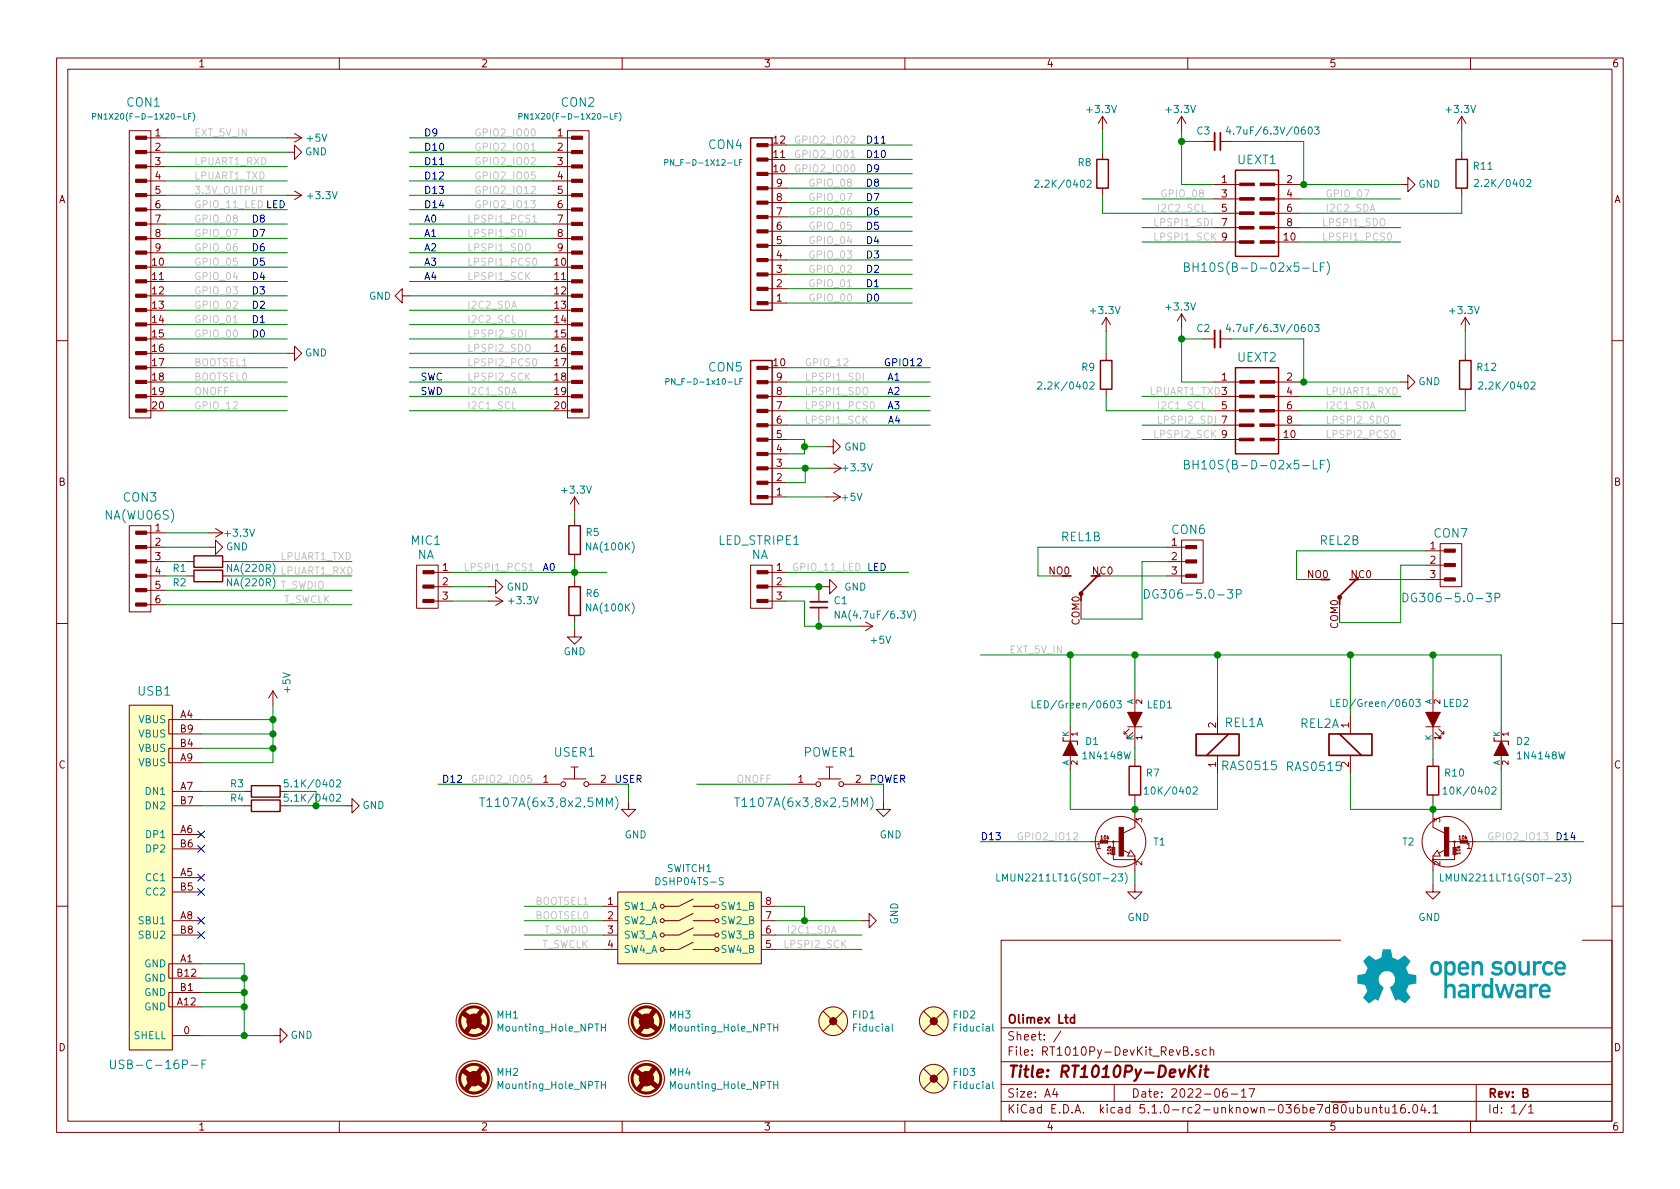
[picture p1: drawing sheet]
EESchema Schematic File Version 4
LIBS:RT1010Py-DevKit_RevB-cache
EELAYER 29 0
EELAYER END
$Descr A4 11693 8268
encoding utf-8
Sheet 1 1
Title "RT1010Py-DevKit"
Date "2022-06-17"
Rev "B"
Comp "Olimex Ltd"
Comment1 ""
Comment2 ""
Comment3 ""
Comment4 ""
$EndDescr
$Comp
L RT1010Py-DevKit_RevB:BH10S UEXT1
U 1 1
P 8750 1475
F 0 "UEXT1" H 8750 1850 60  0000 C CNN
F 1 "BH10S(B-D-02x5-LF)" H 8750 1100 60  0000 C CNN
F 2 "OLIMEX_Connectors-FP:GBH-254-SMT-10" H 8742 1428 60  0001 C CNN
F 3 "" H 8742 1428 60  0000 C CNN
	1    8750 1475
	1    0    0    -1  
$EndComp
Wire Wire Line
	8450 1375 7950 1375
Wire Wire Line
	9050 1375 9750 1375
Wire Wire Line
	8450 1575 7950 1575
Wire Wire Line
	9050 1575 9750 1575
Wire Wire Line
	9750 1675 9050 1675
Wire Wire Line
	8450 1675 7950 1675
Wire Wire Line
	9050 1275 9075 1275
$Comp
L RT1010Py-DevKit_RevB:GND #PWR010
U 1 1
P 9750 1275
F 0 "#PWR010" H 9750 1025 50  0001 C CNN
F 1 "GND" V 9750 1075 50  0000 C CNN
F 2 "" H 9750 1275 60  0000 C CNN
F 3 "" H 9750 1275 60  0000 C CNN
	1    9750 1275
	0    -1   -1   0   
$EndComp
Wire Wire Line
	8450 1275 8225 1275
Wire Wire Line
	8225 1275 8225 975 
$Comp
L RT1010Py-DevKit_RevB:C C3
U 1 1
P 8475 975
F 0 "C3" V 8400 825 50  0000 L CNN
F 1 "4.7uF/6.3V/0603" V 8400 1025 50  0000 L CNN
F 2 "OLIMEX_RLC-FP:C_0603_5MIL_DWS" H 8475 975 60  0001 C CNN
F 3 "" H 8475 975 60  0000 C CNN
	1    8475 975 
	0    1    1    0   
$EndComp
Wire Wire Line
	8375 975  8225 975 
Connection ~ 8225 975 
Wire Wire Line
	8225 975  8225 900 
Wire Wire Line
	8575 975  9075 975 
Wire Wire Line
	9075 975  9075 1275
Connection ~ 9075 1275
Wire Wire Line
	9075 1275 9750 1275
$Comp
L RT1010Py-DevKit_RevB:T1107A(6x3,8x2,5MM) POWER1
U 1 1
P 5775 5450
F 0 "POWER1" H 5775 5675 60  0000 C CNN
F 1 "T1107A(6x3,8x2,5MM)" H 5600 5325 60  0000 C CNN
F 2 "OLIMEX_Buttons-FP:YTS-A016-X" H 5774 5488 60  0001 C CNN
F 3 "" H 5774 5488 60  0000 C CNN
	1    5775 5450
	1    0    0    -1  
$EndComp
Wire Wire Line
	6075 5450 6150 5450
Wire Wire Line
	6150 5450 6150 5575
$Comp
L RT1010Py-DevKit_RevB:GND #PWR017
U 1 1
P 6150 5575
F 0 "#PWR017" H 6150 5325 50  0001 C CNN
F 1 "GND" H 6200 5350 50  0000 C CNN
F 2 "" H 6150 5575 60  0000 C CNN
F 3 "" H 6150 5575 60  0000 C CNN
	1    6150 5575
	1    0    0    -1  
$EndComp
Wire Wire Line
	5400 6600 6000 6600
Wire Wire Line
	5400 6500 6000 6500
$Comp
L RT1010Py-DevKit_RevB:BH10S UEXT2
U 1 1
P 8750 2850
F 0 "UEXT2" H 8750 3225 60  0000 C CNN
F 1 "BH10S(B-D-02x5-LF)" H 8750 2475 60  0000 C CNN
F 2 "OLIMEX_Connectors-FP:GBH-254-SMT-10" H 8742 2803 60  0001 C CNN
F 3 "" H 8742 2803 60  0000 C CNN
	1    8750 2850
	1    0    0    -1  
$EndComp
Wire Wire Line
	8450 2750 7950 2750
Wire Wire Line
	9050 2750 9750 2750
Wire Wire Line
	8450 2950 7950 2950
Wire Wire Line
	9050 2950 9750 2950
Wire Wire Line
	9750 3050 9050 3050
Wire Wire Line
	8450 3050 7950 3050
Wire Wire Line
	9050 2650 9075 2650
$Comp
L RT1010Py-DevKit_RevB:GND #PWR09
U 1 1
P 9750 2650
F 0 "#PWR09" H 9750 2400 50  0001 C CNN
F 1 "GND" V 9750 2450 50  0000 C CNN
F 2 "" H 9750 2650 60  0000 C CNN
F 3 "" H 9750 2650 60  0000 C CNN
	1    9750 2650
	0    -1   -1   0   
$EndComp
Wire Wire Line
	8450 2650 8225 2650
Wire Wire Line
	8225 2650 8225 2350
Connection ~ 8225 2350
Wire Wire Line
	8225 2350 8225 2275
Wire Wire Line
	9075 2350 9075 2650
Connection ~ 9075 2650
Wire Wire Line
	9075 2650 9750 2650
$Comp
L RT1010Py-DevKit_RevB:CON20 CON?
U 1 1
P 3950 1850
AR Path="/6175B9E8/617C5DE9" Ref="CON?"  Part="1" 
AR Path="/617C5DE9" Ref="CON2"  Part="1" 
F 0 "CON2" H 4000 3000 60  0000 R CNN
F 1 "PN1X20(F-D-1X20-LF)" H 4300 2900 40  0000 R CNN
F 2 "OLIMEX_Connectors-FP:HN1x20" H 3875 2700 60  0001 C CNN
F 3 "" H 3875 2700 60  0000 C CNN
	1    3950 1850
	-1   0    0    -1  
$EndComp
Wire Wire Line
	2850 950  3850 950 
Wire Wire Line
	2850 1050 3850 1050
Wire Wire Line
	2850 1150 3850 1150
Text Label 3300 1150 0    50   ~ 0
GPIO2_IO02
Text Label 3300 1050 0    50   ~ 0
GPIO2_IO01
Text Label 3300 950  0    50   ~ 0
GPIO2_IO00
Wire Wire Line
	2850 1250 3850 1250
Text Label 3300 1250 0    50   ~ 0
GPIO2_IO05
Wire Wire Line
	2850 1450 3850 1450
Wire Wire Line
	2850 1350 3850 1350
Text Label 3300 1450 0    50   ~ 0
GPIO2_IO13
Text Label 3300 1350 0    50   ~ 0
GPIO2_IO12
Text Label 3250 2750 0    50   ~ 0
I2C1_SDA
Text Label 3250 2850 0    50   ~ 0
I2C1_SCL
Text Label 3250 2150 0    50   ~ 0
I2C2_SDA
Text Label 3250 2250 0    50   ~ 0
I2C2_SCL
Wire Wire Line
	2850 1850 3850 1850
Text Label 3250 1850 0    50   ~ 0
LPSPI1_PCS0
Text Label 3250 1550 0    50   ~ 0
LPSPI1_PCS1
Wire Wire Line
	2850 1550 3850 1550
Wire Wire Line
	2850 1650 3850 1650
Wire Wire Line
	2850 1750 3850 1750
Wire Wire Line
	2850 2550 3850 2550
Wire Wire Line
	2850 1950 3850 1950
Wire Wire Line
	2850 2150 3850 2150
Wire Wire Line
	2850 2250 3850 2250
Wire Wire Line
	2850 2350 3850 2350
Wire Wire Line
	2850 2450 3850 2450
Wire Wire Line
	2850 2850 3850 2850
Text Label 3250 1950 0    50   ~ 0
LPSPI1_SCK
Text Label 3250 1650 0    50   ~ 0
LPSPI1_SDI
Text Label 3250 1750 0    50   ~ 0
LPSPI1_SDO
Text Label 3250 2550 0    50   ~ 0
LPSPI2_PCS0
Text Label 3250 2650 0    50   ~ 0
LPSPI2_SCK
Text Label 3250 2450 0    50   ~ 0
LPSPI2_SDO
Text Label 3250 2350 0    50   ~ 0
LPSPI2_SDI
Wire Wire Line
	3850 2050 2850 2050
$Comp
L RT1010Py-DevKit_RevB:GND #PWR?
U 1 1
P 2850 2050
AR Path="/6175B9E8/617C5E16" Ref="#PWR?"  Part="1" 
AR Path="/617C5E16" Ref="#PWR011"  Part="1" 
F 0 "#PWR011" H 2850 1800 50  0001 C CNN
F 1 "GND" V 2850 1925 50  0000 R CNN
F 2 "" H 2850 2050 60  0000 C CNN
F 3 "" H 2850 2050 60  0000 C CNN
	1    2850 2050
	0    1    1    0   
$EndComp
$Comp
L RT1010Py-DevKit_RevB:CON20 CON?
U 1 1
P 1050 1850
AR Path="/6175B9E8/617C5E1C" Ref="CON?"  Part="1" 
AR Path="/617C5E1C" Ref="CON1"  Part="1" 
F 0 "CON1" H 1000 3000 60  0000 C CNN
F 1 "PN1X20(F-D-1X20-LF)" H 1000 2900 40  0000 C CNN
F 2 "OLIMEX_Connectors-FP:HN1x20" H 975 2700 60  0001 C CNN
F 3 "" H 975 2700 60  0000 C CNN
	1    1050 1850
	1    0    0    -1  
$EndComp
Wire Wire Line
	2000 1250 1150 1250
Wire Wire Line
	2000 1150 1150 1150
Text Label 1350 1150 0    50   ~ 0
LPUART1_RXD
Text Label 1350 1250 0    50   ~ 0
LPUART1_TXD
$Comp
L RT1010Py-DevKit_RevB:GND #PWR?
U 1 1
P 2000 1050
AR Path="/6175B9E8/617C5E26" Ref="#PWR?"  Part="1" 
AR Path="/617C5E26" Ref="#PWR03"  Part="1" 
F 0 "#PWR03" H 2000 800 50  0001 C CNN
F 1 "GND" V 2000 850 50  0000 C CNN
F 2 "" H 2000 1050 60  0000 C CNN
F 3 "" H 2000 1050 60  0000 C CNN
	1    2000 1050
	0    -1   -1   0   
$EndComp
Wire Wire Line
	2000 1050 1150 1050
Wire Wire Line
	2000 2350 1150 2350
Wire Wire Line
	2000 2250 1150 2250
Wire Wire Line
	2000 2150 1150 2150
Wire Wire Line
	2000 2050 1150 2050
Wire Wire Line
	2000 1950 1150 1950
Wire Wire Line
	2000 1850 1150 1850
Wire Wire Line
	2000 1750 1150 1750
Wire Wire Line
	2000 1650 1150 1650
Wire Wire Line
	2000 1550 1150 1550
Text Label 1350 2350 0    50   ~ 0
GPIO_00
Text Label 1350 2250 0    50   ~ 0
GPIO_01
Text Label 1350 2150 0    50   ~ 0
GPIO_02
Text Label 1350 2050 0    50   ~ 0
GPIO_03
Text Label 1350 1950 0    50   ~ 0
GPIO_04
Text Label 1350 1850 0    50   ~ 0
GPIO_05
Text Label 1350 1750 0    50   ~ 0
GPIO_06
Text Label 1350 1650 0    50   ~ 0
GPIO_07
Text Label 1350 1550 0    50   ~ 0
GPIO_08
Wire Wire Line
	1150 1450 2000 1450
Wire Wire Line
	1150 2850 2000 2850
Text Label 1350 2650 0    50   ~ 0
BOOTSEL0
Wire Wire Line
	1150 2750 2000 2750
Wire Wire Line
	1150 2650 2000 2650
Text Label 1350 2750 0    50   ~ 0
ONOFF
Wire Wire Line
	1150 2550 2000 2550
$Comp
L RT1010Py-DevKit_RevB:GND #PWR?
U 1 1
P 2000 2450
AR Path="/6175B9E8/617C5E46" Ref="#PWR?"  Part="1" 
AR Path="/617C5E46" Ref="#PWR04"  Part="1" 
F 0 "#PWR04" H 2000 2200 50  0001 C CNN
F 1 "GND" V 2000 2250 50  0000 C CNN
F 2 "" H 2000 2450 60  0000 C CNN
F 3 "" H 2000 2450 60  0000 C CNN
	1    2000 2450
	0    -1   -1   0   
$EndComp
Wire Wire Line
	2000 2450 1150 2450
Wire Wire Line
	1150 1350 2000 1350
Text Label 1350 950  0    50   ~ 0
EXT_5V_IN
Text Label 1350 1350 0    50   ~ 0
3.3V_OUTPUT
Wire Wire Line
	1150 950  2000 950 
Text Label 1350 1450 0    50   ~ 0
GPIO_11_LED
Text Label 1350 2550 0    50   ~ 0
BOOTSEL1
Text Notes 2925 2750 0    50   ~ 0
SWD
Text Notes 2925 2650 0    50   ~ 0
SWC
Text Notes 1750 2350 0    50   ~ 0
D0
Text Notes 1750 2250 0    50   ~ 0
D1
Text Notes 1750 2150 0    50   ~ 0
D2
Text Notes 1750 2050 0    50   ~ 0
D3
Text Notes 1750 1950 0    50   ~ 0
D4
Text Notes 1750 1850 0    50   ~ 0
D5
Text Notes 1750 1750 0    50   ~ 0
D6
Text Notes 1750 1650 0    50   ~ 0
D7
Text Notes 1750 1550 0    50   ~ 0
D8
Text Notes 2950 950  0    50   ~ 0
D9
Text Notes 2950 1050 0    50   ~ 0
D10
Text Notes 2950 1150 0    50   ~ 0
D11
Text Notes 2950 1250 0    50   ~ 0
D12
Text Notes 2950 1350 0    50   ~ 0
D13
Text Notes 2950 1450 0    50   ~ 0
D14
Text Notes 2950 1550 0    50   ~ 0
A0
Text Notes 2950 1650 0    50   ~ 0
A1
Text Notes 2950 1750 0    50   ~ 0
A2
Text Notes 2950 1850 0    50   ~ 0
A3
Text Notes 2950 1950 0    50   ~ 0
A4
Text Notes 1850 1450 0    50   ~ 0
LED
Text Label 5450 6600 0    50   ~ 0
LPSPI2_SCK
Text Label 5475 6500 0    50   ~ 0
I2C1_SDA
Text Label 9225 2750 0    50   ~ 0
LPUART1_RXD
Text Label 8000 2750 0    50   ~ 0
LPUART1_TXD
Text Label 8050 2850 0    50   ~ 0
I2C1_SCL
Text Label 9225 2850 0    50   ~ 0
I2C1_SDA
Text Label 8050 2950 0    50   ~ 0
LPSPI2_SDI
Text Label 9225 2950 0    50   ~ 0
LPSPI2_SDO
Text Label 8025 3050 0    50   ~ 0
LPSPI2_SCK
Text Label 8025 1575 0    50   ~ 0
LPSPI1_SDI
Text Label 9200 1575 0    50   ~ 0
LPSPI1_SDO
Text Label 9200 1675 0    50   ~ 0
LPSPI1_PCS0
Text Label 8025 1675 0    50   ~ 0
LPSPI1_SCK
Text Label 9225 1475 0    50   ~ 0
I2C2_SDA
Text Label 8050 1475 0    50   ~ 0
I2C2_SCL
Text Label 8075 1375 0    50   ~ 0
GPIO_08
Text Label 9225 1375 0    50   ~ 0
GPIO_07
$Comp
L RT1010Py-DevKit_RevB:R R7
U 1 1
P 7900 5425
F 0 "R7" V 7950 5300 50  0000 C CNN
F 1 "10K/0402" V 7825 5175 50  0000 C CNN
F 2 "OLIMEX_RLC-FP:R_0402_5MIL_DWS" H 7900 5355 30  0001 C CNN
F 3 "" V 7900 5425 30  0000 C CNN
	1    7900 5425
	0    -1   -1   0   
$EndComp
$Comp
L RT1010Py-DevKit_RevB:LED LED1
U 1 1
P 7900 5000
F 0 "LED1" V 8000 4920 50  0000 R CNN
F 1 "LED/Green/0603" V 8000 5730 50  0000 R CNN
F 2 "OLIMEX_LEDs-FP:LED_0603_KA" H 7900 5000 60  0001 C CNN
F 3 "" H 7900 5000 60  0000 C CNN
	1    7900 5000
	0    -1   -1   0   
$EndComp
Wire Wire Line
	7900 5200 7900 5275
Wire Wire Line
	7900 4800 7900 4550
Wire Wire Line
	7900 5650 7900 5625
Wire Wire Line
	7900 6050 7900 6150
$Comp
L RT1010Py-DevKit_RevB:GND #PWR022
U 1 1
P 7900 6150
F 0 "#PWR022" H 7900 5900 50  0001 C CNN
F 1 "GND" H 7925 5925 50  0000 C CNN
F 2 "" H 7900 6150 60  0000 C CNN
F 3 "" H 7900 6150 60  0000 C CNN
	1    7900 6150
	1    0    0    -1  
$EndComp
Wire Wire Line
	7600 5850 6825 5850
$Comp
L RT1010Py-DevKit_RevB:Relay REL1
U 1 1
P 8475 5175
F 0 "REL1" H 8150 5025 60  0000 L CNN
F 1 "RAS0515" H 8050 5325 60  0000 L CNN
F 2 "OLIMEX_Relays-FP:Relay_RAS-05-15" H 8475 5175 60  0001 C CNN
F 3 "" H 8475 5175 60  0000 C CNN
	1    8475 5175
	-1   0    0    1   
$EndComp
Wire Wire Line
	8475 5625 7900 5625
Connection ~ 7900 5625
Wire Wire Line
	7900 5625 7900 5575
Wire Wire Line
	8475 5375 8475 5625
Wire Wire Line
	8475 4975 8475 4550
Wire Wire Line
	8475 4550 7900 4550
$Comp
L RT1010Py-DevKit_RevB:R R10
U 1 1
P 9975 5425
F 0 "R10" V 10025 5575 50  0000 C CNN
F 1 "10K/0402" V 9900 5680 50  0000 C CNN
F 2 "OLIMEX_RLC-FP:R_0402_5MIL_DWS" H 9975 5355 30  0001 C CNN
F 3 "" V 9975 5425 30  0000 C CNN
	1    9975 5425
	0    1    -1   0   
$EndComp
$Comp
L RT1010Py-DevKit_RevB:LED LED2
U 1 1
P 9975 5000
F 0 "LED2" V 10085 5255 50  0000 R CNN
F 1 "LED/Green/0603" V 10085 4925 50  0000 R CNN
F 2 "OLIMEX_LEDs-FP:LED_0603_KA" H 9975 5000 60  0001 C CNN
F 3 "" H 9975 5000 60  0000 C CNN
	1    9975 5000
	0    1    -1   0   
$EndComp
Wire Wire Line
	9975 5200 9975 5275
Wire Wire Line
	9975 4800 9975 4550
Wire Wire Line
	9975 5650 9975 5625
Wire Wire Line
	9975 6050 9975 6150
$Comp
L RT1010Py-DevKit_RevB:GND #PWR023
U 1 1
P 9975 6150
F 0 "#PWR023" H 9975 5900 50  0001 C CNN
F 1 "GND" H 10000 5925 50  0000 C CNN
F 2 "" H 9975 6150 60  0000 C CNN
F 3 "" H 9975 6150 60  0000 C CNN
	1    9975 6150
	-1   0    0    -1  
$EndComp
Wire Wire Line
	10275 5850 11025 5850
$Comp
L RT1010Py-DevKit_RevB:Relay REL2
U 1 1
P 9400 5175
F 0 "REL2" H 9475 5325 60  0000 L CNN
F 1 "RAS0515" H 9450 5025 60  0000 L CNN
F 2 "OLIMEX_Relays-FP:Relay_RAS-05-15" H 9400 5175 60  0001 C CNN
F 3 "" H 9400 5175 60  0000 C CNN
	1    9400 5175
	-1   0    0    -1  
$EndComp
Wire Wire Line
	9400 5625 9975 5625
Connection ~ 9975 5625
Wire Wire Line
	9975 5625 9975 5575
Wire Wire Line
	9400 5375 9400 5625
Wire Wire Line
	9400 4975 9400 4550
Wire Wire Line
	9400 4550 9975 4550
Connection ~ 9400 4550
Connection ~ 8475 4550
Wire Wire Line
	7900 4550 7450 4550
Connection ~ 7900 4550
Text Label 7025 4550 0    50   ~ 0
EXT_5V_IN
Wire Wire Line
	8475 4550 9400 4550
$Comp
L RT1010Py-DevKit_RevB:D_Schottky D1
U 1 1
P 7450 5200
F 0 "D1" V 7400 5300 50  0000 L CNN
F 1 "1N4148W" V 7500 5275 50  0000 L CNN
F 2 "OLIMEX_Diodes-FP:SOD-123_KA" H 7450 5200 60  0001 C CNN
F 3 "" H 7450 5200 60  0000 C CNN
	1    7450 5200
	0    1    1    0   
$EndComp
Wire Wire Line
	7450 5050 7450 4550
Connection ~ 7450 4550
Wire Wire Line
	7450 4550 6825 4550
Wire Wire Line
	7450 5350 7450 5625
Wire Wire Line
	7450 5625 7900 5625
$Comp
L RT1010Py-DevKit_RevB:D_Schottky D2
U 1 1
P 10450 5200
F 0 "D2" V 10400 5300 50  0000 L CNN
F 1 "1N4148W" V 10500 5300 50  0000 L CNN
F 2 "OLIMEX_Diodes-FP:SOD-123_KA" H 10450 5200 60  0001 C CNN
F 3 "" H 10450 5200 60  0000 C CNN
	1    10450 5200
	0    1    1    0   
$EndComp
Wire Wire Line
	10450 5050 10450 4550
Wire Wire Line
	10450 5350 10450 5625
Wire Wire Line
	10450 5625 9975 5625
Wire Wire Line
	10450 4550 9975 4550
Connection ~ 9975 4550
$Comp
L RT1010Py-DevKit_RevB:Relay REL1
U 2 1
P 7525 4100
F 0 "REL1" H 7525 4475 60  0000 C CNN
F 1 "RAS0515" H 7550 4375 60  0001 C CNN
F 2 "OLIMEX_Relays-FP:Relay_RAS-05-15" H 7525 4100 60  0001 C CNN
F 3 "" H 7525 4100 60  0000 C CNN
	2    7525 4100
	1    0    0    -1  
$EndComp
$Comp
L RT1010Py-DevKit_RevB:CON3 CON6
U 1 1
P 8225 3900
F 0 "CON6" H 8300 4125 60  0000 R CNN
F 1 "DG306-5.0-3P" H 8500 3675 60  0000 R CNN
F 2 "OLIMEX_Connectors-FP:TB3-5mm" H 8150 3950 60  0001 C CNN
F 3 "" H 8150 3950 60  0000 C CNN
	1    8225 3900
	-1   0    0    -1  
$EndComp
Wire Wire Line
	8125 4000 7725 4000
Wire Wire Line
	8125 3900 7950 3900
Wire Wire Line
	7950 3900 7950 4300
Wire Wire Line
	7950 4300 7525 4300
Wire Wire Line
	8125 3800 7225 3800
Wire Wire Line
	7225 3800 7225 4000
Wire Wire Line
	7225 4000 7325 4000
$Comp
L RT1010Py-DevKit_RevB:Relay REL2
U 2 1
P 9325 4125
F 0 "REL2" H 9325 4500 60  0000 C CNN
F 1 "RAS0515" H 9350 4400 60  0001 C CNN
F 2 "OLIMEX_Relays-FP:Relay_RAS-05-15" H 9325 4125 60  0001 C CNN
F 3 "" H 9325 4125 60  0000 C CNN
	2    9325 4125
	1    0    0    -1  
$EndComp
$Comp
L RT1010Py-DevKit_RevB:CON3 CON7
U 1 1
P 10025 3925
F 0 "CON7" H 10075 4150 60  0000 R CNN
F 1 "DG306-5.0-3P" H 10300 3700 60  0000 R CNN
F 2 "OLIMEX_Connectors-FP:TB3-5mm" H 9950 3975 60  0001 C CNN
F 3 "" H 9950 3975 60  0000 C CNN
	1    10025 3925
	-1   0    0    -1  
$EndComp
Wire Wire Line
	9925 4025 9525 4025
Wire Wire Line
	9925 3925 9750 3925
Wire Wire Line
	9750 3925 9750 4325
Wire Wire Line
	9750 4325 9325 4325
Wire Wire Line
	9925 3825 9025 3825
Wire Wire Line
	9025 3825 9025 4025
Wire Wire Line
	9025 4025 9125 4025
Text Label 9225 3050 0    50   ~ 0
LPSPI2_PCS0
Wire Wire Line
	4850 5450 5475 5450
Text Label 5125 5450 0    50   ~ 0
ONOFF
Text Label 3725 6400 0    50   ~ 0
BOOTSEL0
Wire Wire Line
	3650 6400 4200 6400
Wire Wire Line
	3650 6300 4200 6300
Text Label 3725 6300 0    50   ~ 0
BOOTSEL1
$Comp
L RT1010Py-DevKit_RevB:CON3 MIC1
U 1 1
P 3050 4075
F 0 "MIC1" H 3075 4400 60  0000 R CNN
F 1 "NA" H 3025 4300 60  0000 R CNN
F 2 "OLIMEX_Connectors-FP:HN1x3" H 2975 4125 60  0001 C CNN
F 3 "" H 2975 4125 60  0000 C CNN
	1    3050 4075
	1    0    0    -1  
$EndComp
Wire Wire Line
	3150 4075 3400 4075
$Comp
L RT1010Py-DevKit_RevB:GND #PWR014
U 1 1
P 3400 4075
F 0 "#PWR014" H 3400 3825 50  0001 C CNN
F 1 "GND" V 3400 3950 50  0000 R CNN
F 2 "" H 3400 4075 60  0000 C CNN
F 3 "" H 3400 4075 60  0000 C CNN
	1    3400 4075
	0    -1   1    0   
$EndComp
Wire Wire Line
	3150 4175 3400 4175
$Comp
L RT1010Py-DevKit_RevB:+3.3V-OLIMEX_Power #PWR08
U 1 1
P 2000 1350
F 0 "#PWR08" H 2000 1200 50  0001 C CNN
F 1 "+3.3V" V 2000 1475 50  0000 L CNN
F 2 "" H 2000 1350 60  0000 C CNN
F 3 "" H 2000 1350 60  0000 C CNN
	1    2000 1350
	0    1    1    0   
$EndComp
$Comp
L RT1010Py-DevKit_RevB:+3.3V-OLIMEX_Power #PWR013
U 1 1
P 3400 4175
F 0 "#PWR013" H 3400 4025 50  0001 C CNN
F 1 "+3.3V" V 3400 4300 50  0000 L CNN
F 2 "" H 3400 4175 60  0000 C CNN
F 3 "" H 3400 4175 60  0000 C CNN
	1    3400 4175
	0    1    -1   0   
$EndComp
Text Label 7075 5850 0    50   ~ 0
GPIO2_IO12
Text Label 10350 5850 0    50   ~ 0
GPIO2_IO13
Text Notes 6825 5850 0    50   ~ 0
D13
Text Notes 10825 5850 0    50   ~ 0
D14
$Comp
L RT1010Py-DevKit_RevB:T1107A(6x3,8x2,5MM) USER1
U 1 1
P 4000 5450
F 0 "USER1" H 4000 5675 60  0000 C CNN
F 1 "T1107A(6x3,8x2,5MM)" H 3825 5325 60  0000 C CNN
F 2 "OLIMEX_Buttons-FP:YTS-A016-X" H 3999 5488 60  0001 C CNN
F 3 "" H 3999 5488 60  0000 C CNN
	1    4000 5450
	1    0    0    -1  
$EndComp
Wire Wire Line
	4300 5450 4375 5450
Wire Wire Line
	4375 5450 4375 5575
$Comp
L RT1010Py-DevKit_RevB:GND #PWR018
U 1 1
P 4375 5575
F 0 "#PWR018" H 4375 5325 50  0001 C CNN
F 1 "GND" H 4425 5350 50  0000 C CNN
F 2 "" H 4375 5575 60  0000 C CNN
F 3 "" H 4375 5575 60  0000 C CNN
	1    4375 5575
	1    0    0    -1  
$EndComp
Text Label 3275 5450 0    50   ~ 0
GPIO2_IO05
Text Notes 3075 5450 0    50   ~ 0
D12
Wire Wire Line
	3050 5450 3700 5450
Text Label 6000 3975 2    50   ~ 0
GPIO_11_LED
Text Notes 6175 3975 2    50   ~ 0
LED
$Comp
L RT1010Py-DevKit_RevB:CON3 LED_STRIPE1
U 1 1
P 5375 4075
F 0 "LED_STRIPE1" H 5575 4400 60  0000 R CNN
F 1 "NA" H 5350 4300 60  0000 R CNN
F 2 "OLIMEX_Connectors-FP:HN1x3" H 5300 4125 60  0001 C CNN
F 3 "" H 5300 4125 60  0000 C CNN
	1    5375 4075
	1    0    0    -1  
$EndComp
Wire Wire Line
	5475 3975 6325 3975
$Comp
L RT1010Py-DevKit_RevB:+5V #PWR07
U 1 1
P 2000 950
F 0 "#PWR07" H 2000 800 50  0001 C CNN
F 1 "+5V" V 2000 1075 50  0000 L CNN
F 2 "" H 2000 950 60  0000 C CNN
F 3 "" H 2000 950 60  0000 C CNN
	1    2000 950 
	0    1    1    0   
$EndComp
$Comp
L RT1010Py-DevKit_RevB:+5V #PWR012
U 1 1
P 5975 4350
F 0 "#PWR012" H 5975 4200 50  0001 C CNN
F 1 "+5V" V 5875 4425 50  0000 L CNN
F 2 "" H 5975 4350 60  0000 C CNN
F 3 "" H 5975 4350 60  0000 C CNN
	1    5975 4350
	0    1    -1   0   
$EndComp
Wire Wire Line
	5475 4175 5600 4175
Wire Wire Line
	5600 4175 5600 4350
$Comp
L RT1010Py-DevKit_RevB:+3.3V-OLIMEX_Power #PWR06
U 1 1
P 8225 900
F 0 "#PWR06" H 8225 750 50  0001 C CNN
F 1 "+3.3V" H 8100 1050 50  0000 L CNN
F 2 "" H 8225 900 60  0000 C CNN
F 3 "" H 8225 900 60  0000 C CNN
	1    8225 900 
	1    0    0    -1  
$EndComp
$Comp
L RT1010Py-DevKit_RevB:+3.3V-OLIMEX_Power #PWR05
U 1 1
P 8225 2275
F 0 "#PWR05" H 8225 2125 50  0001 C CNN
F 1 "+3.3V" H 8100 2425 50  0000 L CNN
F 2 "" H 8225 2275 60  0000 C CNN
F 3 "" H 8225 2275 60  0000 C CNN
	1    8225 2275
	1    0    0    -1  
$EndComp
$Comp
L RT1010Py-DevKit_RevB:C C1
U 1 1
P 5700 4200
F 0 "C1" H 5800 4175 50  0000 L CNN
F 1 "NA(4.7uF/6.3V)" H 5800 4275 50  0000 L CNN
F 2 "OLIMEX_RLC-FP:C_0603_5MIL_DWS" H 5700 4200 60  0001 C CNN
F 3 "" H 5700 4200 60  0000 C CNN
	1    5700 4200
	1    0    0    1   
$EndComp
Wire Wire Line
	5975 4350 5700 4350
$Comp
L RT1010Py-DevKit_RevB:GND #PWR015
U 1 1
P 5725 4075
F 0 "#PWR015" H 5725 3825 50  0001 C CNN
F 1 "GND" V 5725 3925 50  0000 R CNN
F 2 "" H 5725 4075 60  0000 C CNN
F 3 "" H 5725 4075 60  0000 C CNN
	1    5725 4075
	0    -1   1    0   
$EndComp
Wire Wire Line
	5725 4075 5700 4075
Wire Wire Line
	5700 4100 5700 4075
Connection ~ 5700 4075
Wire Wire Line
	5700 4075 5475 4075
Wire Wire Line
	5700 4300 5700 4350
Connection ~ 5700 4350
Wire Wire Line
	5700 4350 5600 4350
Text Label 3225 3975 0    50   ~ 0
LPSPI1_PCS1
Wire Wire Line
	3150 3975 4000 3975
Text Notes 3775 3975 0    50   ~ 0
A0
Text Notes 4275 5450 0    50   ~ 0
USER
Text Notes 6050 5450 0    50   ~ 0
POWER
Wire Wire Line
	2850 2650 3850 2650
Wire Wire Line
	2850 2750 3850 2750
$Comp
L RT1010Py-DevKit_RevB:R R6
U 1 1
P 4000 4175
F 0 "R6" V 4050 4050 50  0000 C CNN
F 1 "NA(100K)" V 3950 3925 50  0000 C CNN
F 2 "OLIMEX_RLC-FP:R_0402_5MIL_DWS" H 4000 4105 30  0001 C CNN
F 3 "" V 4000 4175 30  0000 C CNN
	1    4000 4175
	0    -1   -1   0   
$EndComp
Wire Wire Line
	4000 4025 4000 3975
Connection ~ 4000 3975
Wire Wire Line
	4000 3975 4225 3975
Wire Wire Line
	4000 4325 4000 4375
$Comp
L RT1010Py-DevKit_RevB:GND #PWR035
U 1 1
P 4000 4375
F 0 "#PWR035" H 4000 4125 50  0001 C CNN
F 1 "GND" H 4000 4225 50  0000 C CNN
F 2 "" H 4000 4375 60  0000 C CNN
F 3 "" H 4000 4375 60  0000 C CNN
	1    4000 4375
	1    0    0    -1  
$EndComp
$Comp
L RT1010Py-DevKit_RevB:R R5
U 1 1
P 4000 3750
F 0 "R5" V 4050 3625 50  0000 C CNN
F 1 "NA(100K)" V 3950 3500 50  0000 C CNN
F 2 "OLIMEX_RLC-FP:R_0402_5MIL_DWS" H 4000 3680 30  0001 C CNN
F 3 "" V 4000 3750 30  0000 C CNN
	1    4000 3750
	0    -1   -1   0   
$EndComp
$Comp
L RT1010Py-DevKit_RevB:+3.3V-OLIMEX_Power #PWR034
U 1 1
P 4000 3550
F 0 "#PWR034" H 4000 3400 50  0001 C CNN
F 1 "+3.3V" H 3875 3700 50  0000 L CNN
F 2 "" H 4000 3550 60  0000 C CNN
F 3 "" H 4000 3550 60  0000 C CNN
	1    4000 3550
	-1   0    0    -1  
$EndComp
Wire Wire Line
	4000 3550 4000 3600
Wire Wire Line
	4000 3900 4000 3975
Wire Wire Line
	3650 6600 4200 6600
Wire Wire Line
	3650 6500 4200 6500
Text Label 4100 6500 2    50   ~ 0
T_SWDIO
Text Label 4100 6600 2    50   ~ 0
T_SWCLK
$Comp
L RT1010Py-DevKit_RevB:USB2.0_TYPE-C(A40-00119-A52-12) USB1
U 1 1
P 1100 6100
F 0 "USB1" H 1125 7400 60  0000 C CNN
F 1 "USB-C-16P-F" H 1100 4800 60  0000 C CNN
F 2 "OLIMEX_Connectors-FP:USB2.0_TYPE-C(A40-00119-A52-12)" H 1042 7381 60  0001 C CNN
F 3 "" H 1200 6100 60  0000 C CNN
	1    1100 6100
	-1   0    0    -1  
$EndComp
$Comp
L RT1010Py-DevKit_RevB:+5V #PWR0101
U 1 1
P 1900 4900
F 0 "#PWR0101" H 1900 4750 50  0001 C CNN
F 1 "+5V" V 1800 4975 50  0000 L CNN
F 2 "" H 1900 4900 60  0000 C CNN
F 3 "" H 1900 4900 60  0000 C CNN
	1    1900 4900
	-1   0    0    -1  
$EndComp
Wire Wire Line
	1400 5000 1900 5000
Wire Wire Line
	1900 5000 1900 4900
Wire Wire Line
	1400 5100 1900 5100
Wire Wire Line
	1900 5100 1900 5000
Connection ~ 1900 5000
Wire Wire Line
	1400 5300 1900 5300
Wire Wire Line
	1900 5300 1900 5200
Connection ~ 1900 5100
Wire Wire Line
	1400 5200 1900 5200
Connection ~ 1900 5200
Wire Wire Line
	1900 5200 1900 5100
$Comp
L RT1010Py-DevKit_RevB:GND #PWR0102
U 1 1
P 1900 7200
F 0 "#PWR0102" H 1900 6950 50  0001 C CNN
F 1 "GND" V 1900 7000 50  0000 C CNN
F 2 "" H 1900 7200 60  0000 C CNN
F 3 "" H 1900 7200 60  0000 C CNN
	1    1900 7200
	0    -1   -1   0   
$EndComp
Wire Wire Line
	1400 7200 1700 7200
Wire Wire Line
	1400 6700 1700 6700
Wire Wire Line
	1700 6700 1700 6800
Connection ~ 1700 7200
Wire Wire Line
	1700 7200 1900 7200
Wire Wire Line
	1400 6800 1700 6800
Connection ~ 1700 6800
Wire Wire Line
	1700 6800 1700 6900
Wire Wire Line
	1400 6900 1700 6900
Connection ~ 1700 6900
Wire Wire Line
	1700 6900 1700 7000
Wire Wire Line
	1400 7000 1700 7000
Connection ~ 1700 7000
Wire Wire Line
	1700 7000 1700 7200
$Comp
L RT1010Py-DevKit_RevB:R R?
U 1 1
P 1850 5600
AR Path="/60F3416E/62B2BED1" Ref="R?"  Part="1" 
AR Path="/62B2BED1" Ref="R4"  Part="1" 
F 0 "R4" H 2050 5550 50  0000 C CNN
F 1 "5.1K/0402" H 1525 5550 50  0000 C CNN
F 2 "OLIMEX_RLC-FP:R_0402_5MIL_DWS" V 1780 5600 50  0001 C CNN
F 3 "~" H 1850 5600 50  0001 C CNN
	1    1850 5600
	-1   0    0    1   
$EndComp
$Comp
L RT1010Py-DevKit_RevB:R R?
U 1 1
P 1850 5500
AR Path="/60F3416E/62B2BED7" Ref="R?"  Part="1" 
AR Path="/62B2BED7" Ref="R3"  Part="1" 
F 0 "R3" H 2050 5450 50  0000 C CNN
F 1 "5.1K/0402" H 1525 5450 50  0000 C CNN
F 2 "OLIMEX_RLC-FP:R_0402_5MIL_DWS" V 1780 5500 50  0001 C CNN
F 3 "~" H 1850 5500 50  0001 C CNN
	1    1850 5500
	-1   0    0    1   
$EndComp
Wire Wire Line
	2000 5500 2200 5500
Wire Wire Line
	2200 5500 2200 5600
Wire Wire Line
	2200 5600 2000 5600
$Comp
L RT1010Py-DevKit_RevB:GND #PWR?
U 1 1
P 2400 5600
AR Path="/60F3416E/62B2BEE0" Ref="#PWR?"  Part="1" 
AR Path="/62B2BEE0" Ref="#PWR0103"  Part="1" 
F 0 "#PWR0103" H 2400 5350 50  0001 C CNN
F 1 "GND" V 2400 5400 50  0000 C CNN
F 2 "" H 2400 5600 60  0000 C CNN
F 3 "" H 2400 5600 60  0000 C CNN
	1    2400 5600
	0    -1   -1   0   
$EndComp
Connection ~ 2200 5600
Wire Wire Line
	1700 5500 1400 5500
Wire Wire Line
	1400 5600 1700 5600
Wire Wire Line
	2400 5600 2200 5600
NoConn ~ 1400 5800
NoConn ~ 1400 5900
NoConn ~ 1400 6100
NoConn ~ 1400 6200
NoConn ~ 1400 6400
NoConn ~ 1400 6500
$Comp
L RT1010Py-DevKit_RevB:DSHP04TS-S SWITCH1
U 1 1
P 4800 6400
F 0 "SWITCH1" H 4800 6765 50  0000 C CNN
F 1 "DSHP04TS-S" H 4800 6674 50  0000 C CNN
F 2 "OLIMEX_Buttons-FP:DSHP04TS-S-1.27mm_Half_4_Slide" H 4900 5900 50  0001 C CNN
F 3 "" H 2900 5900 50  0001 C CNN
	1    4800 6400
	1    0    0    -1  
$EndComp
$Comp
L RT1010Py-DevKit_RevB:GND #PWR016
U 1 1
P 6000 6400
F 0 "#PWR016" H 6000 6150 50  0001 C CNN
F 1 "GND" H 6050 6175 50  0000 C CNN
F 2 "" H 6000 6400 60  0000 C CNN
F 3 "" H 6000 6400 60  0000 C CNN
	1    6000 6400
	0    -1   -1   0   
$EndComp
Wire Wire Line
	5400 6400 5600 6400
Wire Wire Line
	5600 6400 5600 6300
Wire Wire Line
	5600 6300 5400 6300
Connection ~ 5600 6400
Wire Wire Line
	5600 6400 6000 6400
$Comp
L RT1010Py-DevKit_RevB:CON6 CON3
U 1 1
P 1050 3900
F 0 "CON3" H 975 4350 60  0000 C CNN
F 1 "NA(WU06S)" H 975 4225 60  0000 C CNN
F 2 "OLIMEX_Connectors-FP:WU06S" H 1033 4241 60  0001 C CNN
F 3 "" H 975 4050 60  0000 C CNN
	1    1050 3900
	1    0    0    -1  
$EndComp
$Comp
L RT1010Py-DevKit_RevB:+3.3V-OLIMEX_Power #PWR0104
U 1 1
P 1450 3700
F 0 "#PWR0104" H 1450 3550 50  0001 C CNN
F 1 "+3.3V" V 1450 3800 50  0000 L CNN
F 2 "" H 1450 3700 60  0000 C CNN
F 3 "" H 1450 3700 60  0000 C CNN
	1    1450 3700
	0    1    1    0   
$EndComp
$Comp
L RT1010Py-DevKit_RevB:GND #PWR0105
U 1 1
P 1450 3800
F 0 "#PWR0105" H 1450 3550 50  0001 C CNN
F 1 "GND" V 1450 3600 50  0000 C CNN
F 2 "" H 1450 3800 60  0000 C CNN
F 3 "" H 1450 3800 60  0000 C CNN
	1    1450 3800
	0    -1   -1   0   
$EndComp
Wire Wire Line
	1150 3700 1450 3700
Wire Wire Line
	1450 3800 1150 3800
Wire Wire Line
	1150 3900 1300 3900
Wire Wire Line
	1150 4000 1300 4000
Wire Wire Line
	1150 4100 2450 4100
Wire Wire Line
	1150 4200 2450 4200
Text Label 1950 3900 0    50   ~ 0
LPUART1_TXD
Text Label 1950 4000 0    50   ~ 0
LPUART1_RXD
Text Label 1950 4100 0    50   ~ 0
T_SWDIO
Text Label 1975 4200 0    50   ~ 0
T_SWCLK
$Comp
L RT1010Py-DevKit_RevB:LMUN2211LT1G(SOT-23) T1
U 1 1
P 7800 5850
F 0 "T1" H 8025 5850 50  0000 L CNN
F 1 "LMUN2211LT1G(SOT-23)" H 6925 5600 50  0000 L CNN
F 2 "OLIMEX_Transistors-FP:SOT23" H 8250 5700 20  0001 C CNN
F 3 "" H 7800 5850 60  0000 C CNN
	1    7800 5850
	1    0    0    -1  
$EndComp
$Comp
L RT1010Py-DevKit_RevB:LMUN2211LT1G(SOT-23) T2
U 1 1
P 10075 5850
F 0 "T2" H 10300 5850 50  0000 L CNN
F 1 "LMUN2211LT1G(SOT-23)" H 9200 5600 50  0000 L CNN
F 2 "OLIMEX_Transistors-FP:SOT23" H 10525 5700 20  0001 C CNN
F 3 "" H 10075 5850 60  0000 C CNN
	1    10075 5850
	-1   0    0    -1  
$EndComp
$Comp
L RT1010Py-DevKit_RevB:R R1
U 1 1
P 1450 3900
F 0 "R1" H 1650 3950 50  0000 C CNN
F 1 "NA(220R)" H 1150 3950 50  0000 C CNN
F 2 "OLIMEX_RLC-FP:R_0402_5MIL_DWS" H 1450 3830 30  0001 C CNN
F 3 "" V 1450 3900 30  0000 C CNN
	1    1450 3900
	-1   0    0    1   
$EndComp
Wire Wire Line
	1600 3900 2450 3900
$Comp
L RT1010Py-DevKit_RevB:R R2
U 1 1
P 1450 4000
F 0 "R2" H 1650 4050 50  0000 C CNN
F 1 "NA(220R)" H 1150 4050 50  0000 C CNN
F 2 "OLIMEX_RLC-FP:R_0402_5MIL_DWS" H 1450 3930 30  0001 C CNN
F 3 "" V 1450 4000 30  0000 C CNN
	1    1450 4000
	-1   0    0    1   
$EndComp
Wire Wire Line
	1600 4000 2450 4000
$Comp
L RT1010Py-DevKit_RevB:Fiducial FID1
U 1 1
P 5800 7100
F 0 "FID1" H 5928 7146 50  0000 L CNN
F 1 "Fiducial" H 5928 7055 50  0000 L CNN
F 2 "OLIMEX_Other-FP:Fiducial1x3" H 5810 6875 20  0001 C CNN
F 3 "" V 5750 7100 60  0000 C CNN
	1    5800 7100
	1    0    0    -1  
$EndComp
$Comp
L RT1010Py-DevKit_RevB:Fiducial FID2
U 1 1
P 6500 7100
F 0 "FID2" H 6628 7146 50  0000 L CNN
F 1 "Fiducial" H 6628 7055 50  0000 L CNN
F 2 "OLIMEX_Other-FP:Fiducial1x3" H 6510 6875 20  0001 C CNN
F 3 "" V 6450 7100 60  0000 C CNN
	1    6500 7100
	1    0    0    -1  
$EndComp
$Comp
L RT1010Py-DevKit_RevB:Fiducial FID3
U 1 1
P 6500 7500
F 0 "FID3" H 6628 7546 50  0000 L CNN
F 1 "Fiducial" H 6628 7455 50  0000 L CNN
F 2 "OLIMEX_Other-FP:Fiducial1x3" H 6510 7275 20  0001 C CNN
F 3 "" V 6450 7500 60  0000 C CNN
	1    6500 7500
	1    0    0    -1  
$EndComp
$Comp
L RT1010Py-DevKit_RevB:Mounting_Hole_NPTH MH3
U 1 1
P 4500 7100
F 0 "MH3" H 4653 7146 50  0000 L CNN
F 1 "Mounting_Hole_NPTH" H 4653 7055 50  0000 L CNN
F 2 "OLIMEX_Other-FP:Mounting_hole_3.3mm" H 4450 7100 50  0001 C CNN
F 3 "" H 4450 7100 50  0001 C CNN
	1    4500 7100
	1    0    0    -1  
$EndComp
$Comp
L RT1010Py-DevKit_RevB:Mounting_Hole_NPTH MH4
U 1 1
P 4500 7500
F 0 "MH4" H 4653 7546 50  0000 L CNN
F 1 "Mounting_Hole_NPTH" H 4653 7455 50  0000 L CNN
F 2 "OLIMEX_Other-FP:Mounting_hole_3.3mm" H 4450 7500 50  0001 C CNN
F 3 "" H 4450 7500 50  0001 C CNN
	1    4500 7500
	1    0    0    -1  
$EndComp
$Comp
L RT1010Py-DevKit_RevB:Mounting_Hole_NPTH MH1
U 1 1
P 3300 7100
F 0 "MH1" H 3453 7146 50  0000 L CNN
F 1 "Mounting_Hole_NPTH" H 3453 7055 50  0000 L CNN
F 2 "OLIMEX_Other-FP:Mounting_hole_3.3mm" H 3250 7100 50  0001 C CNN
F 3 "" H 3250 7100 50  0001 C CNN
	1    3300 7100
	1    0    0    -1  
$EndComp
$Comp
L RT1010Py-DevKit_RevB:Mounting_Hole_NPTH MH2
U 1 1
P 3300 7500
F 0 "MH2" H 3453 7546 50  0000 L CNN
F 1 "Mounting_Hole_NPTH" H 3453 7455 50  0000 L CNN
F 2 "OLIMEX_Other-FP:Mounting_hole_3.3mm" H 3250 7500 50  0001 C CNN
F 3 "" H 3250 7500 50  0001 C CNN
	1    3300 7500
	1    0    0    -1  
$EndComp
$Comp
L RT1010Py-DevKit_RevB:R R8
U 1 1
P 7675 1200
F 0 "R8" V 7750 1325 50  0000 C CNN
F 1 "2.2K/0402" V 7600 1475 50  0000 C CNN
F 2 "OLIMEX_RLC-FP:R_0402_5MIL_DWS" H 7675 1130 30  0001 C CNN
F 3 "" V 7675 1200 30  0000 C CNN
	1    7675 1200
	0    -1   -1   0   
$EndComp
$Comp
L RT1010Py-DevKit_RevB:R R11
U 1 1
P 10175 1200
F 0 "R11" V 10225 1050 50  0000 C CNN
F 1 "2.2K/0402" V 10105 915 50  0000 C CNN
F 2 "OLIMEX_RLC-FP:R_0402_5MIL_DWS" H 10175 1130 30  0001 C CNN
F 3 "" V 10175 1200 30  0000 C CNN
	1    10175 1200
	0    -1   -1   0   
$EndComp
Wire Wire Line
	10175 1475 10175 1350
Wire Wire Line
	9050 1475 10175 1475
Wire Wire Line
	7675 1475 7675 1350
Wire Wire Line
	7675 1475 8450 1475
$Comp
L RT1010Py-DevKit_RevB:+3.3V-OLIMEX_Power #PWR0106
U 1 1
P 10175 900
F 0 "#PWR0106" H 10175 750 50  0001 C CNN
F 1 "+3.3V" H 10050 1050 50  0000 L CNN
F 2 "" H 10175 900 60  0000 C CNN
F 3 "" H 10175 900 60  0000 C CNN
	1    10175 900 
	1    0    0    -1  
$EndComp
$Comp
L RT1010Py-DevKit_RevB:+3.3V-OLIMEX_Power #PWR0107
U 1 1
P 7675 900
F 0 "#PWR0107" H 7675 750 50  0001 C CNN
F 1 "+3.3V" H 7550 1050 50  0000 L CNN
F 2 "" H 7675 900 60  0000 C CNN
F 3 "" H 7675 900 60  0000 C CNN
	1    7675 900 
	1    0    0    -1  
$EndComp
Wire Wire Line
	7675 1050 7675 900 
Wire Wire Line
	10175 1050 10175 900 
$Comp
L RT1010Py-DevKit_RevB:R R9
U 1 1
P 7700 2600
F 0 "R9" V 7750 2725 50  0000 C CNN
F 1 "2.2K/0402" V 7620 2880 50  0000 C CNN
F 2 "OLIMEX_RLC-FP:R_0402_5MIL_DWS" H 7700 2530 30  0001 C CNN
F 3 "" V 7700 2600 30  0000 C CNN
	1    7700 2600
	0    -1   -1   0   
$EndComp
$Comp
L RT1010Py-DevKit_RevB:R R12
U 1 1
P 10200 2600
F 0 "R12" V 10250 2450 50  0000 C CNN
F 1 "2.2K/0402" V 10120 2310 50  0000 C CNN
F 2 "OLIMEX_RLC-FP:R_0402_5MIL_DWS" H 10200 2530 30  0001 C CNN
F 3 "" V 10200 2600 30  0000 C CNN
	1    10200 2600
	0    -1   -1   0   
$EndComp
Wire Wire Line
	7700 2850 7700 2750
Wire Wire Line
	7700 2850 8450 2850
Wire Wire Line
	10200 2850 10200 2750
Wire Wire Line
	9050 2850 10200 2850
$Comp
L RT1010Py-DevKit_RevB:+3.3V-OLIMEX_Power #PWR0108
U 1 1
P 10200 2300
F 0 "#PWR0108" H 10200 2150 50  0001 C CNN
F 1 "+3.3V" H 10075 2450 50  0000 L CNN
F 2 "" H 10200 2300 60  0000 C CNN
F 3 "" H 10200 2300 60  0000 C CNN
	1    10200 2300
	1    0    0    -1  
$EndComp
$Comp
L RT1010Py-DevKit_RevB:+3.3V-OLIMEX_Power #PWR0109
U 1 1
P 7700 2300
F 0 "#PWR0109" H 7700 2150 50  0001 C CNN
F 1 "+3.3V" H 7575 2450 50  0000 L CNN
F 2 "" H 7700 2300 60  0000 C CNN
F 3 "" H 7700 2300 60  0000 C CNN
	1    7700 2300
	1    0    0    -1  
$EndComp
Wire Wire Line
	10200 2450 10200 2300
Wire Wire Line
	7700 2450 7700 2300
Text Notes 6025 1000 0    50   ~ 0
D11
Text Notes 6025 1100 0    50   ~ 0
D10
Text Notes 6025 1200 0    50   ~ 0
D9
Text Label 5525 1200 0    50   ~ 0
GPIO2_IO00
Text Label 5525 1100 0    50   ~ 0
GPIO2_IO01
Text Label 5525 1000 0    50   ~ 0
GPIO2_IO02
Text Notes 6025 1300 0    50   ~ 0
D8
Text Notes 6025 1400 0    50   ~ 0
D7
Text Notes 6025 1500 0    50   ~ 0
D6
Text Notes 6025 1600 0    50   ~ 0
D5
Text Notes 6025 1700 0    50   ~ 0
D4
Text Notes 6025 1800 0    50   ~ 0
D3
Text Notes 6025 1900 0    50   ~ 0
D2
Text Notes 6025 2000 0    50   ~ 0
D1
Text Notes 6025 2100 0    50   ~ 0
D0
Text Label 5625 1300 0    50   ~ 0
GPIO_08
Text Label 5625 1400 0    50   ~ 0
GPIO_07
Text Label 5625 1500 0    50   ~ 0
GPIO_06
Text Label 5625 1600 0    50   ~ 0
GPIO_05
Text Label 5625 1700 0    50   ~ 0
GPIO_04
Text Label 5625 1800 0    50   ~ 0
GPIO_03
Text Label 5625 1900 0    50   ~ 0
GPIO_02
Text Label 5625 2000 0    50   ~ 0
GPIO_01
Text Label 5625 2100 0    50   ~ 0
GPIO_00
Wire Wire Line
	5475 1000 6350 1000
Wire Wire Line
	5475 1100 6350 1100
Wire Wire Line
	5475 1200 6350 1200
Wire Wire Line
	5475 1300 6350 1300
Wire Wire Line
	5475 1400 6350 1400
Wire Wire Line
	5475 1500 6350 1500
Wire Wire Line
	5475 1600 6350 1600
Wire Wire Line
	5475 1700 6350 1700
Wire Wire Line
	5475 1800 6350 1800
Wire Wire Line
	5475 1900 6350 1900
Wire Wire Line
	5475 2000 6350 2000
Wire Wire Line
	5475 2100 6350 2100
Text Label 1350 2850 0    50   ~ 0
GPIO_12
$Comp
L RT1010Py-DevKit_RevB:CON12 CON4
U 1 1
P 5375 1600
F 0 "CON4" H 5175 1000 60  0000 R CNN
F 1 "PN_F-D-1X12-LF" H 5175 1125 40  0000 R CNN
F 2 "OLIMEX_Connectors-FP:PN1x12" H 5300 2050 60  0001 C CNN
F 3 "" H 5300 2050 60  0000 C CNN
	1    5375 1600
	1    0    0    1   
$EndComp
Text Label 6050 2950 2    50   ~ 0
LPSPI1_SCK
Text Notes 6275 2950 2    50   ~ 0
A4
Wire Wire Line
	5475 2850 6475 2850
Text Label 5600 2850 0    50   ~ 0
LPSPI1_PCS0
Wire Wire Line
	5475 2650 6475 2650
Wire Wire Line
	5475 2750 6475 2750
Text Label 5600 2650 0    50   ~ 0
LPSPI1_SDI
Text Label 5600 2750 0    50   ~ 0
LPSPI1_SDO
Text Notes 6175 2650 0    50   ~ 0
A1
Text Notes 6175 2750 0    50   ~ 0
A2
Text Notes 6175 2850 0    50   ~ 0
A3
Wire Wire Line
	5475 3150 5600 3150
Wire Wire Line
	5600 3150 5600 3100
Wire Wire Line
	5600 3050 5475 3050
Wire Wire Line
	5600 3100 5750 3100
Connection ~ 5600 3100
Wire Wire Line
	5600 3100 5600 3050
$Comp
L RT1010Py-DevKit_RevB:GND #PWR020
U 1 1
P 5750 3100
F 0 "#PWR020" H 5750 2850 50  0001 C CNN
F 1 "GND" V 5750 2975 50  0000 R CNN
F 2 "" H 5750 3100 60  0000 C CNN
F 3 "" H 5750 3100 60  0000 C CNN
	1    5750 3100
	0    -1   1    0   
$EndComp
$Comp
L RT1010Py-DevKit_RevB:+3.3V-OLIMEX_Power #PWR019
U 1 1
P 5755 3250
F 0 "#PWR019" H 5755 3100 50  0001 C CNN
F 1 "+3.3V" V 5755 3345 50  0000 L CNN
F 2 "" H 5755 3250 60  0000 C CNN
F 3 "" H 5755 3250 60  0000 C CNN
	1    5755 3250
	0    1    -1   0   
$EndComp
Wire Wire Line
	5475 2950 6475 2950
$Comp
L RT1010Py-DevKit_RevB:CON10 CON5
U 1 1
P 5375 3050
F 0 "CON5" H 5050 2550 60  0000 C CNN
F 1 "PN_F-D-1x10-LF" H 4900 2650 40  0000 C CNN
F 2 "OLIMEX_Connectors-FP:PN1x10" H 5300 3300 60  0001 C CNN
F 3 "" H 5300 3300 60  0000 C CNN
	1    5375 3050
	1    0    0    1   
$EndComp
Wire Wire Line
	5475 2550 6475 2550
Text Label 5600 2550 0    50   ~ 0
GPIO_12
Text Notes 6150 2550 0    50   ~ 0
GPIO12
$Comp
L RT1010Py-DevKit_RevB:+5V #PWR0110
U 1 1
P 5750 3450
F 0 "#PWR0110" H 5750 3300 50  0001 C CNN
F 1 "+5V" V 5750 3550 50  0000 L CNN
F 2 "" H 5750 3450 60  0000 C CNN
F 3 "" H 5750 3450 60  0000 C CNN
	1    5750 3450
	0    1    1    0   
$EndComp
Wire Wire Line
	5475 3250 5605 3250
Wire Wire Line
	5475 3450 5750 3450
Wire Wire Line
	5475 3350 5605 3350
Wire Wire Line
	5605 3350 5605 3250
Connection ~ 5605 3250
Wire Wire Line
	5605 3250 5755 3250
Wire Wire Line
	8375 2350 8225 2350
Wire Wire Line
	8575 2350 9075 2350
$Comp
L RT1010Py-DevKit_RevB:C C2
U 1 1
P 8475 2350
F 0 "C2" V 8400 2200 50  0000 L CNN
F 1 "4.7uF/6.3V/0603" V 8400 2400 50  0000 L CNN
F 2 "OLIMEX_RLC-FP:C_0603_5MIL_DWS" H 8475 2350 60  0001 C CNN
F 3 "" H 8475 2350 60  0000 C CNN
	1    8475 2350
	0    1    1    0   
$EndComp
$EndSCHEMATC
